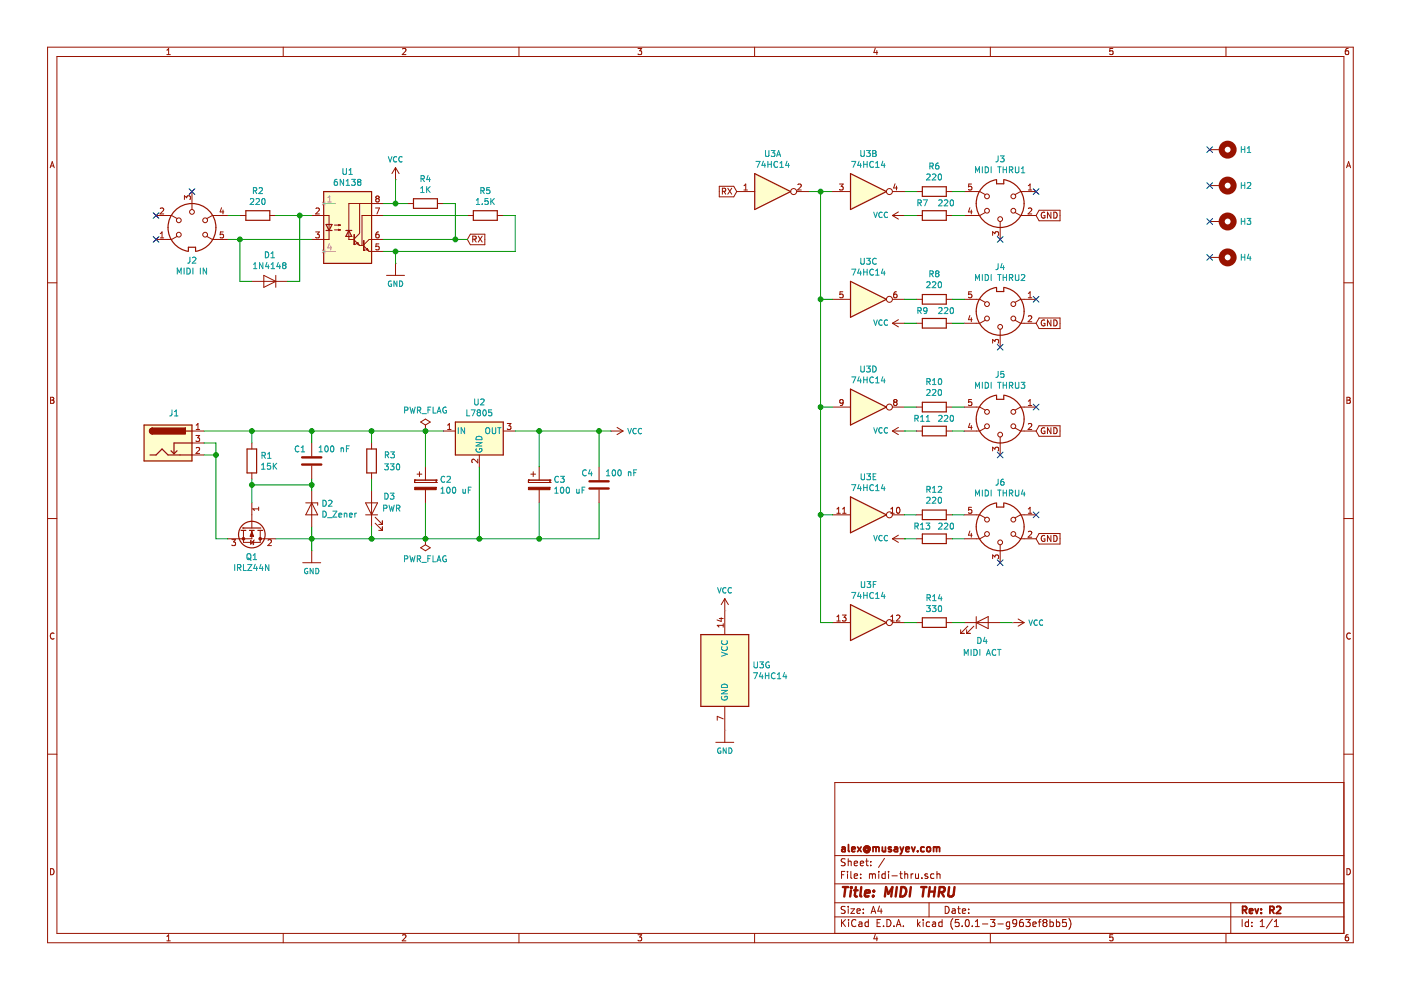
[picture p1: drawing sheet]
EESchema Schematic File Version 4
LIBS:midi-thru-cache
EELAYER 26 0
EELAYER END
$Descr A4 11693 8268
encoding utf-8
Sheet 1 1
Title "MIDI THRU"
Date ""
Rev "R2"
Comp "alex@musayev.com"
Comment1 ""
Comment2 ""
Comment3 ""
Comment4 ""
$EndDescr
$Comp
L 74xx:74HC14 U3
U 3 1
P 7250 2500
F 0 "U3" H 7250 2817 50  0000 C CNN
F 1 "74HC14" H 7250 2726 50  0000 C CNN
F 2 "Package_DIP:DIP-14_W7.62mm_Socket" H 7250 2500 50  0001 C CNN
F 3 "http://www.ti.com/lit/gpn/sn74HC14" H 7250 2500 50  0001 C CNN
	3    7250 2500
	1    0    0    -1  
$EndComp
$Comp
L 74xx:74HC14 U3
U 4 1
P 7250 3400
F 0 "U3" H 7250 3717 50  0000 C CNN
F 1 "74HC14" H 7250 3626 50  0000 C CNN
F 2 "Package_DIP:DIP-14_W7.62mm_Socket" H 7250 3400 50  0001 C CNN
F 3 "http://www.ti.com/lit/gpn/sn74HC14" H 7250 3400 50  0001 C CNN
	4    7250 3400
	1    0    0    -1  
$EndComp
$Comp
L 74xx:74HC14 U3
U 5 1
P 7250 4300
F 0 "U3" H 7250 4617 50  0000 C CNN
F 1 "74HC14" H 7250 4526 50  0000 C CNN
F 2 "Package_DIP:DIP-14_W7.62mm_Socket" H 7250 4300 50  0001 C CNN
F 3 "http://www.ti.com/lit/gpn/sn74HC14" H 7250 4300 50  0001 C CNN
	5    7250 4300
	1    0    0    -1  
$EndComp
$Comp
L 74xx:74HC14 U3
U 6 1
P 7250 5200
F 0 "U3" H 7250 5517 50  0000 C CNN
F 1 "74HC14" H 7250 5426 50  0000 C CNN
F 2 "Package_DIP:DIP-14_W7.62mm_Socket" H 7250 5200 50  0001 C CNN
F 3 "http://www.ti.com/lit/gpn/sn74HC14" H 7250 5200 50  0001 C CNN
	6    7250 5200
	1    0    0    -1  
$EndComp
$Comp
L 74xx:74HC14 U3
U 7 1
P 6050 5600
F 0 "U3" H 6280 5646 50  0000 L CNN
F 1 "74HC14" H 6280 5555 50  0000 L CNN
F 2 "Package_DIP:DIP-14_W7.62mm_Socket" H 6050 5600 50  0001 C CNN
F 3 "http://www.ti.com/lit/gpn/sn74HC14" H 6050 5600 50  0001 C CNN
	7    6050 5600
	1    0    0    -1  
$EndComp
$Comp
L Isolator:6N138 U1
U 1 1
P 2900 1900
F 0 "U1" H 2900 2367 50  0000 C CNN
F 1 "6N138" H 2900 2276 50  0000 C CNN
F 2 "Package_DIP:DIP-8_W7.62mm_Socket" H 3190 1600 50  0001 C CNN
F 3 "http://www.onsemi.com/pub/Collateral/HCPL2731-D.pdf" H 3190 1600 50  0001 C CNN
	1    2900 1900
	1    0    0    -1  
$EndComp
$Comp
L Device:R R14
U 1 1
P 7800 5200
F 0 "R14" V 7593 5200 50  0000 C CNN
F 1 "330" V 7684 5200 50  0000 C CNN
F 2 "Resistor_THT:R_Axial_DIN0204_L3.6mm_D1.6mm_P7.62mm_Horizontal" V 7730 5200 50  0001 C CNN
F 3 "~" H 7800 5200 50  0001 C CNN
	1    7800 5200
	0    1    1    0   
$EndComp
$Comp
L Device:R R5
U 1 1
P 4050 1800
F 0 "R5" V 3843 1800 50  0000 C CNN
F 1 "1.5K" V 3934 1800 50  0000 C CNN
F 2 "Resistor_THT:R_Axial_DIN0204_L3.6mm_D1.6mm_P7.62mm_Horizontal" V 3980 1800 50  0001 C CNN
F 3 "~" H 4050 1800 50  0001 C CNN
	1    4050 1800
	0    1    1    0   
$EndComp
$Comp
L Device:LED D4
U 1 1
P 8200 5200
F 0 "D4" H 8200 5050 50  0000 C CNN
F 1 "MIDI ACT" H 8200 4950 50  0000 C CNN
F 2 "LED_THT:LED_D5.0mm" H 8200 5200 50  0001 C CNN
F 3 "~" H 8200 5200 50  0001 C CNN
	1    8200 5200
	1    0    0    -1  
$EndComp
$Comp
L Connector:DIN-5 J2
U 1 1
P 1600 1900
F 0 "J2" H 1600 1626 50  0000 C CNN
F 1 "MIDI IN" H 1600 1535 50  0000 C CNN
F 2 "turnandpush:din-5" H 1600 1900 50  0001 C CNN
F 3 "http://www.mouser.com/ds/2/18/40_c091_abd_e-75918.pdf" H 1600 1900 50  0001 C CNN
	1    1600 1900
	1    0    0    -1  
$EndComp
$Comp
L Connector:DIN-5 J4
U 1 1
P 8350 2600
F 0 "J4" H 8350 2233 50  0000 C CNN
F 1 "MIDI THRU2" H 8350 2324 50  0000 C CNN
F 2 "turnandpush:din-5" H 8350 2600 50  0001 C CNN
F 3 "http://www.mouser.com/ds/2/18/40_c091_abd_e-75918.pdf" H 8350 2600 50  0001 C CNN
	1    8350 2600
	-1   0    0    1   
$EndComp
$Comp
L Connector:DIN-5 J3
U 1 1
P 8350 1700
F 0 "J3" H 8350 1333 50  0000 C CNN
F 1 "MIDI THRU1" H 8350 1424 50  0000 C CNN
F 2 "turnandpush:din-5" H 8350 1700 50  0001 C CNN
F 3 "http://www.mouser.com/ds/2/18/40_c091_abd_e-75918.pdf" H 8350 1700 50  0001 C CNN
	1    8350 1700
	-1   0    0    1   
$EndComp
$Comp
L SparkFun-PowerSymbols:GND #GND01
U 1 1
P 2600 4600
F 0 "#GND01" H 2650 4550 45  0001 L BNN
F 1 "GND" H 2600 4431 45  0000 C CNN
F 2 "" H 2600 4500 60  0001 C CNN
F 3 "" H 2600 4500 60  0001 C CNN
	1    2600 4600
	1    0    0    -1  
$EndComp
$Comp
L power:PWR_FLAG #FLG01
U 1 1
P 3550 3600
F 0 "#FLG01" H 3550 3675 50  0001 C CNN
F 1 "PWR_FLAG" H 3550 3774 50  0000 C CNN
F 2 "" H 3550 3600 50  0001 C CNN
F 3 "~" H 3550 3600 50  0001 C CNN
	1    3550 3600
	1    0    0    -1  
$EndComp
NoConn ~ 1300 2000
NoConn ~ 1300 1800
NoConn ~ 1600 1600
NoConn ~ 8650 2500
NoConn ~ 8350 2900
NoConn ~ 8650 1600
NoConn ~ 8350 2000
Text GLabel 8650 2700 2    50   Input ~ 0
GND
Text GLabel 8650 1800 2    50   Input ~ 0
GND
$Comp
L SparkFun-PowerSymbols:GND #GND03
U 1 1
P 6050 6100
F 0 "#GND03" H 6100 6050 45  0001 L BNN
F 1 "GND" H 6050 5931 45  0000 C CNN
F 2 "" H 6050 6000 60  0001 C CNN
F 3 "" H 6050 6000 60  0001 C CNN
	1    6050 6100
	1    0    0    -1  
$EndComp
$Comp
L SparkFun-PowerSymbols:VCC #SUPPLY03
U 1 1
P 6050 5100
F 0 "#SUPPLY03" H 6100 5100 45  0001 L BNN
F 1 "VCC" H 6050 5270 45  0000 C CNN
F 2 "XXX-00000" H 6050 5281 60  0001 C CNN
F 3 "" H 6050 5100 60  0001 C CNN
	1    6050 5100
	1    0    0    -1  
$EndComp
$Comp
L Device:R R2
U 1 1
P 2150 1800
F 0 "R2" V 1943 1800 50  0000 C CNN
F 1 "220" V 2034 1800 50  0000 C CNN
F 2 "Resistor_THT:R_Axial_DIN0204_L3.6mm_D1.6mm_P7.62mm_Horizontal" V 2080 1800 50  0001 C CNN
F 3 "~" H 2150 1800 50  0001 C CNN
	1    2150 1800
	0    1    1    0   
$EndComp
$Comp
L Device:D D1
U 1 1
P 2250 2350
F 0 "D1" H 2250 2134 50  0000 C CNN
F 1 "1N4148" H 2250 2225 50  0000 C CNN
F 2 "Diode_THT:D_DO-35_SOD27_P7.62mm_Horizontal" H 2250 2350 50  0001 C CNN
F 3 "~" H 2250 2350 50  0001 C CNN
	1    2250 2350
	-1   0    0    1   
$EndComp
Wire Wire Line
	1900 1800 2000 1800
Wire Wire Line
	2300 1800 2500 1800
Wire Wire Line
	1900 2000 2000 2000
Wire Wire Line
	2000 2000 2000 2350
Wire Wire Line
	2000 2350 2100 2350
Connection ~ 2000 2000
Wire Wire Line
	2000 2000 2600 2000
Wire Wire Line
	2400 2350 2500 2350
Wire Wire Line
	2500 2350 2500 1800
Connection ~ 2500 1800
Wire Wire Line
	2500 1800 2600 1800
$Comp
L SparkFun-PowerSymbols:VCC #SUPPLY01
U 1 1
P 3300 1500
F 0 "#SUPPLY01" H 3350 1500 45  0001 L BNN
F 1 "VCC" H 3300 1670 45  0000 C CNN
F 2 "XXX-00000" H 3300 1681 60  0001 C CNN
F 3 "" H 3300 1500 60  0001 C CNN
	1    3300 1500
	1    0    0    -1  
$EndComp
$Comp
L SparkFun-PowerSymbols:GND #GND02
U 1 1
P 3300 2200
F 0 "#GND02" H 3350 2150 45  0001 L BNN
F 1 "GND" H 3300 2031 45  0000 C CNN
F 2 "" H 3300 2100 60  0001 C CNN
F 3 "" H 3300 2100 60  0001 C CNN
	1    3300 2200
	1    0    0    -1  
$EndComp
$Comp
L Device:R R4
U 1 1
P 3550 1700
F 0 "R4" V 3343 1700 50  0000 C CNN
F 1 "1K" V 3434 1700 50  0000 C CNN
F 2 "Resistor_THT:R_Axial_DIN0204_L3.6mm_D1.6mm_P7.62mm_Horizontal" V 3480 1700 50  0001 C CNN
F 3 "~" H 3550 1700 50  0001 C CNN
	1    3550 1700
	0    1    1    0   
$EndComp
Wire Wire Line
	3200 1700 3300 1700
Wire Wire Line
	3300 1700 3300 1500
Wire Wire Line
	3800 2000 3800 1700
Wire Wire Line
	3800 1700 3700 1700
Wire Wire Line
	3200 2100 3300 2100
Wire Wire Line
	3300 2200 3300 2100
Wire Wire Line
	4200 1800 4300 1800
Wire Wire Line
	4300 1800 4300 2100
Wire Wire Line
	3200 2000 3800 2000
Wire Wire Line
	3300 1700 3400 1700
Connection ~ 3300 1700
Wire Wire Line
	3200 1800 3900 1800
Wire Wire Line
	3300 2100 4300 2100
Connection ~ 3300 2100
Text GLabel 3900 2000 2    50   Input ~ 0
RX
Wire Wire Line
	3800 2000 3900 2000
Connection ~ 3800 2000
$Comp
L Device:R R6
U 1 1
P 7800 1600
F 0 "R6" V 8007 1600 50  0000 C CNN
F 1 "220" V 7916 1600 50  0000 C CNN
F 2 "Resistor_THT:R_Axial_DIN0204_L3.6mm_D1.6mm_P7.62mm_Horizontal" V 7730 1600 50  0001 C CNN
F 3 "~" H 7800 1600 50  0001 C CNN
	1    7800 1600
	0    -1   -1   0   
$EndComp
$Comp
L Device:R R8
U 1 1
P 7800 2500
F 0 "R8" V 8007 2500 50  0000 C CNN
F 1 "220" V 7916 2500 50  0000 C CNN
F 2 "Resistor_THT:R_Axial_DIN0204_L3.6mm_D1.6mm_P7.62mm_Horizontal" V 7730 2500 50  0001 C CNN
F 3 "~" H 7800 2500 50  0001 C CNN
	1    7800 2500
	0    -1   -1   0   
$EndComp
$Comp
L Device:R R7
U 1 1
P 7800 1800
F 0 "R7" V 7900 1900 50  0000 C CNN
F 1 "220" V 7900 1700 50  0000 C CNN
F 2 "Resistor_THT:R_Axial_DIN0204_L3.6mm_D1.6mm_P7.62mm_Horizontal" V 7730 1800 50  0001 C CNN
F 3 "~" H 7800 1800 50  0001 C CNN
	1    7800 1800
	0    -1   -1   0   
$EndComp
$Comp
L SparkFun-PowerSymbols:VCC #SUPPLY04
U 1 1
P 7550 1800
F 0 "#SUPPLY04" H 7600 1800 45  0001 L BNN
F 1 "VCC" V 7550 1928 45  0000 L CNN
F 2 "XXX-00000" H 7550 1981 60  0001 C CNN
F 3 "" H 7550 1800 60  0001 C CNN
	1    7550 1800
	0    -1   -1   0   
$EndComp
$Comp
L Device:R R9
U 1 1
P 7800 2700
F 0 "R9" V 7900 2800 50  0000 C CNN
F 1 "220" V 7900 2600 50  0000 C CNN
F 2 "Resistor_THT:R_Axial_DIN0204_L3.6mm_D1.6mm_P7.62mm_Horizontal" V 7730 2700 50  0001 C CNN
F 3 "~" H 7800 2700 50  0001 C CNN
	1    7800 2700
	0    -1   -1   0   
$EndComp
$Comp
L SparkFun-PowerSymbols:VCC #SUPPLY05
U 1 1
P 7550 2700
F 0 "#SUPPLY05" H 7600 2700 45  0001 L BNN
F 1 "VCC" V 7550 2828 45  0000 L CNN
F 2 "XXX-00000" H 7550 2881 60  0001 C CNN
F 3 "" H 7550 2700 60  0001 C CNN
	1    7550 2700
	0    -1   -1   0   
$EndComp
Wire Wire Line
	7550 1600 7650 1600
Wire Wire Line
	7950 1600 8050 1600
Wire Wire Line
	7550 1800 7650 1800
Wire Wire Line
	7950 1800 8050 1800
Wire Wire Line
	7550 2500 7650 2500
Wire Wire Line
	7950 2500 8050 2500
Wire Wire Line
	7550 2700 7650 2700
Wire Wire Line
	7950 2700 8050 2700
Wire Wire Line
	6750 1600 6850 1600
Wire Wire Line
	6850 1600 6850 2500
Wire Wire Line
	6850 2500 6950 2500
Connection ~ 6850 1600
Wire Wire Line
	6850 1600 6950 1600
$Comp
L Connector:DIN-5 J5
U 1 1
P 8350 3500
F 0 "J5" H 8350 3133 50  0000 C CNN
F 1 "MIDI THRU3" H 8350 3224 50  0000 C CNN
F 2 "turnandpush:din-5" H 8350 3500 50  0001 C CNN
F 3 "http://www.mouser.com/ds/2/18/40_c091_abd_e-75918.pdf" H 8350 3500 50  0001 C CNN
	1    8350 3500
	-1   0    0    1   
$EndComp
NoConn ~ 8650 3400
NoConn ~ 8350 3800
Text GLabel 8650 3600 2    50   Input ~ 0
GND
$Comp
L Device:R R10
U 1 1
P 7800 3400
F 0 "R10" V 8007 3400 50  0000 C CNN
F 1 "220" V 7916 3400 50  0000 C CNN
F 2 "Resistor_THT:R_Axial_DIN0204_L3.6mm_D1.6mm_P7.62mm_Horizontal" V 7730 3400 50  0001 C CNN
F 3 "~" H 7800 3400 50  0001 C CNN
	1    7800 3400
	0    -1   -1   0   
$EndComp
$Comp
L Device:R R11
U 1 1
P 7800 3600
F 0 "R11" V 7900 3700 50  0000 C CNN
F 1 "220" V 7900 3500 50  0000 C CNN
F 2 "Resistor_THT:R_Axial_DIN0204_L3.6mm_D1.6mm_P7.62mm_Horizontal" V 7730 3600 50  0001 C CNN
F 3 "~" H 7800 3600 50  0001 C CNN
	1    7800 3600
	0    -1   -1   0   
$EndComp
$Comp
L SparkFun-PowerSymbols:VCC #SUPPLY06
U 1 1
P 7550 3600
F 0 "#SUPPLY06" H 7600 3600 45  0001 L BNN
F 1 "VCC" V 7550 3728 45  0000 L CNN
F 2 "XXX-00000" H 7550 3781 60  0001 C CNN
F 3 "" H 7550 3600 60  0001 C CNN
	1    7550 3600
	0    -1   -1   0   
$EndComp
Wire Wire Line
	7550 3400 7650 3400
Wire Wire Line
	7950 3400 8050 3400
Wire Wire Line
	7550 3600 7650 3600
Wire Wire Line
	7950 3600 8050 3600
Text GLabel 6150 1600 0    50   Input ~ 0
RX
Wire Wire Line
	6850 2500 6850 3400
Wire Wire Line
	6850 3400 6950 3400
$Comp
L Connector:Barrel_Jack_Switch J1
U 1 1
P 1400 3700
F 0 "J1" H 1450 3950 50  0000 C CNN
F 1 "Barrel_Jack_Switch" H 1455 3926 50  0001 C CNN
F 2 "Connector_BarrelJack:BarrelJack_Horizontal" H 1450 3660 50  0001 C CNN
F 3 "~" H 1450 3660 50  0001 C CNN
	1    1400 3700
	1    0    0    -1  
$EndComp
Connection ~ 6850 2500
$Comp
L power:PWR_FLAG #FLG02
U 1 1
P 3550 4500
F 0 "#FLG02" H 3550 4575 50  0001 C CNN
F 1 "PWR_FLAG" H 3550 4673 50  0000 C CNN
F 2 "" H 3550 4500 50  0001 C CNN
F 3 "~" H 3550 4500 50  0001 C CNN
	1    3550 4500
	-1   0    0    1   
$EndComp
$Comp
L Device:R R3
U 1 1
P 3100 3850
F 0 "R3" H 3200 3900 50  0000 L CNN
F 1 "330" H 3200 3800 50  0000 L CNN
F 2 "Resistor_THT:R_Axial_DIN0204_L3.6mm_D1.6mm_P7.62mm_Horizontal" V 3030 3850 50  0001 C CNN
F 3 "~" H 3100 3850 50  0001 C CNN
	1    3100 3850
	1    0    0    -1  
$EndComp
$Comp
L Device:LED D3
U 1 1
P 3100 4250
F 0 "D3" V 3200 4050 50  0000 L CNN
F 1 "PWR" V 3100 4000 50  0000 L CNN
F 2 "LED_THT:LED_D5.0mm" H 3100 4250 50  0001 C CNN
F 3 "~" H 3100 4250 50  0001 C CNN
	1    3100 4250
	0    -1   -1   0   
$EndComp
Wire Wire Line
	3100 4000 3100 4100
$Comp
L Mechanical:MountingHole_Pad H1
U 1 1
P 10200 1250
F 0 "H1" V 10200 1400 50  0000 L CNN
F 1 "MountingHole_Pad" V 10245 1400 50  0001 L CNN
F 2 "MountingHole:MountingHole_3mm_Pad_Via" H 10200 1250 50  0001 C CNN
F 3 "~" H 10200 1250 50  0001 C CNN
	1    10200 1250
	0    1    1    0   
$EndComp
$Comp
L Mechanical:MountingHole_Pad H2
U 1 1
P 10200 1550
F 0 "H2" V 10200 1700 50  0000 L CNN
F 1 "MountingHole_Pad" V 10245 1700 50  0001 L CNN
F 2 "MountingHole:MountingHole_3mm_Pad_Via" H 10200 1550 50  0001 C CNN
F 3 "~" H 10200 1550 50  0001 C CNN
	1    10200 1550
	0    1    1    0   
$EndComp
$Comp
L Mechanical:MountingHole_Pad H3
U 1 1
P 10200 1850
F 0 "H3" V 10200 2000 50  0000 L CNN
F 1 "MountingHole_Pad" V 10245 2000 50  0001 L CNN
F 2 "MountingHole:MountingHole_3mm_Pad_Via" H 10200 1850 50  0001 C CNN
F 3 "~" H 10200 1850 50  0001 C CNN
	1    10200 1850
	0    1    1    0   
$EndComp
$Comp
L Mechanical:MountingHole_Pad H4
U 1 1
P 10200 2150
F 0 "H4" V 10200 2300 50  0000 L CNN
F 1 "MountingHole_Pad" V 10245 2300 50  0001 L CNN
F 2 "MountingHole:MountingHole_3mm_Pad_Via" H 10200 2150 50  0001 C CNN
F 3 "~" H 10200 2150 50  0001 C CNN
	1    10200 2150
	0    1    1    0   
$EndComp
NoConn ~ 10100 1250
NoConn ~ 10100 1550
NoConn ~ 10100 1850
NoConn ~ 10100 2150
$Comp
L 74xx:74HC14 U3
U 1 1
P 6450 1600
F 0 "U3" H 6450 1917 50  0000 C CNN
F 1 "74HC14" H 6450 1826 50  0000 C CNN
F 2 "Package_DIP:DIP-14_W7.62mm_Socket" H 6450 1600 50  0001 C CNN
F 3 "http://www.ti.com/lit/gpn/sn74HC14" H 6450 1600 50  0001 C CNN
	1    6450 1600
	1    0    0    -1  
$EndComp
$Comp
L 74xx:74HC14 U3
U 2 1
P 7250 1600
F 0 "U3" H 7250 1917 50  0000 C CNN
F 1 "74HC14" H 7250 1826 50  0000 C CNN
F 2 "Package_DIP:DIP-14_W7.62mm_Socket" H 7250 1600 50  0001 C CNN
F 3 "http://www.ti.com/lit/gpn/sn74HC14" H 7250 1600 50  0001 C CNN
	2    7250 1600
	1    0    0    -1  
$EndComp
$Comp
L Connector:DIN-5 J6
U 1 1
P 8350 4400
F 0 "J6" H 8350 4033 50  0000 C CNN
F 1 "MIDI THRU4" H 8350 4124 50  0000 C CNN
F 2 "turnandpush:din-5" H 8350 4400 50  0001 C CNN
F 3 "http://www.mouser.com/ds/2/18/40_c091_abd_e-75918.pdf" H 8350 4400 50  0001 C CNN
	1    8350 4400
	-1   0    0    1   
$EndComp
NoConn ~ 8650 4300
NoConn ~ 8350 4700
Text GLabel 8650 4500 2    50   Input ~ 0
GND
$Comp
L Device:R R12
U 1 1
P 7800 4300
F 0 "R12" V 8007 4300 50  0000 C CNN
F 1 "220" V 7916 4300 50  0000 C CNN
F 2 "Resistor_THT:R_Axial_DIN0204_L3.6mm_D1.6mm_P7.62mm_Horizontal" V 7730 4300 50  0001 C CNN
F 3 "~" H 7800 4300 50  0001 C CNN
	1    7800 4300
	0    -1   -1   0   
$EndComp
$Comp
L Device:R R13
U 1 1
P 7800 4500
F 0 "R13" V 7900 4600 50  0000 C CNN
F 1 "220" V 7900 4400 50  0000 C CNN
F 2 "Resistor_THT:R_Axial_DIN0204_L3.6mm_D1.6mm_P7.62mm_Horizontal" V 7730 4500 50  0001 C CNN
F 3 "~" H 7800 4500 50  0001 C CNN
	1    7800 4500
	0    -1   -1   0   
$EndComp
$Comp
L SparkFun-PowerSymbols:VCC #SUPPLY07
U 1 1
P 7550 4500
F 0 "#SUPPLY07" H 7600 4500 45  0001 L BNN
F 1 "VCC" V 7550 4628 45  0000 L CNN
F 2 "XXX-00000" H 7550 4681 60  0001 C CNN
F 3 "" H 7550 4500 60  0001 C CNN
	1    7550 4500
	0    -1   -1   0   
$EndComp
Wire Wire Line
	7550 4300 7650 4300
Wire Wire Line
	7950 4300 8050 4300
Wire Wire Line
	7550 4500 7650 4500
Wire Wire Line
	7950 4500 8050 4500
Wire Wire Line
	6850 3400 6850 4300
Wire Wire Line
	6850 4300 6950 4300
Wire Wire Line
	6850 4300 6850 5200
Wire Wire Line
	6850 5200 6950 5200
Connection ~ 6850 4300
$Comp
L SparkFun-PowerSymbols:VCC #SUPPLY08
U 1 1
P 8450 5200
F 0 "#SUPPLY08" H 8500 5200 45  0001 L BNN
F 1 "VCC" V 8450 5400 45  0000 C CNN
F 2 "XXX-00000" H 8450 5381 60  0001 C CNN
F 3 "" H 8450 5200 60  0001 C CNN
	1    8450 5200
	0    1    1    0   
$EndComp
Wire Wire Line
	8350 5200 8450 5200
Wire Wire Line
	7950 5200 8050 5200
Wire Wire Line
	7550 5200 7650 5200
Connection ~ 6850 3400
$Comp
L Regulator_Linear:L7805 U2
U 1 1
P 4000 3600
F 0 "U2" H 4000 3842 50  0000 C CNN
F 1 "L7805" H 4000 3751 50  0000 C CNN
F 2 "Package_TO_SOT_THT:TO-220-3_Vertical" H 4025 3450 50  0001 L CIN
F 3 "http://www.st.com/content/ccc/resource/technical/document/datasheet/41/4f/b3/b0/12/d4/47/88/CD00000444.pdf/files/CD00000444.pdf/jcr:content/translations/en.CD00000444.pdf" H 4000 3550 50  0001 C CNN
	1    4000 3600
	1    0    0    -1  
$EndComp
$Comp
L Device:CP C2
U 1 1
P 3550 4050
F 0 "C2" H 3668 4096 50  0000 L CNN
F 1 "100 uF" H 3668 4005 50  0000 L CNN
F 2 "Capacitor_THT:CP_Radial_D6.3mm_P2.50mm" H 3588 3900 50  0001 C CNN
F 3 "~" H 3550 4050 50  0001 C CNN
	1    3550 4050
	1    0    0    -1  
$EndComp
$Comp
L Device:CP C3
U 1 1
P 4500 4050
F 0 "C3" H 4618 4096 50  0000 L CNN
F 1 "100 uF" H 4618 4005 50  0000 L CNN
F 2 "Capacitor_THT:CP_Radial_D6.3mm_P2.50mm" H 4538 3900 50  0001 C CNN
F 3 "~" H 4500 4050 50  0001 C CNN
	1    4500 4050
	1    0    0    -1  
$EndComp
$Comp
L Device:C C4
U 1 1
P 5000 4050
F 0 "C4" H 4850 4150 50  0000 L CNN
F 1 "100 nF" H 5050 4150 50  0000 L CNN
F 2 "Capacitor_THT:C_Disc_D5.0mm_W2.5mm_P5.00mm" H 5038 3900 50  0001 C CNN
F 3 "~" H 5000 4050 50  0001 C CNN
	1    5000 4050
	1    0    0    -1  
$EndComp
$Comp
L Transistor_FET:IRLZ44N Q1
U 1 1
P 2100 4400
F 0 "Q1" V 2350 4400 50  0000 C CNN
F 1 "IRLZ44N" V 2441 4400 50  0000 C CNN
F 2 "Package_TO_SOT_THT:TO-220-3_Vertical" H 2350 4325 50  0001 L CIN
F 3 "http://www.irf.com/product-info/datasheets/data/irlz44n.pdf" H 2100 4400 50  0001 L CNN
	1    2100 4400
	0    1    1    0   
$EndComp
$Comp
L Device:R R1
U 1 1
P 2100 3850
F 0 "R1" H 2170 3896 50  0000 L CNN
F 1 "15K" H 2170 3805 50  0000 L CNN
F 2 "Resistor_THT:R_Axial_DIN0204_L3.6mm_D1.6mm_P7.62mm_Horizontal" V 2030 3850 50  0001 C CNN
F 3 "~" H 2100 3850 50  0001 C CNN
	1    2100 3850
	1    0    0    -1  
$EndComp
$Comp
L Device:C C1
U 1 1
P 2600 3850
F 0 "C1" H 2450 3950 50  0000 L CNN
F 1 "100 nF" H 2650 3950 50  0000 L CNN
F 2 "Capacitor_THT:C_Disc_D5.0mm_W2.5mm_P5.00mm" H 2638 3700 50  0001 C CNN
F 3 "~" H 2600 3850 50  0001 C CNN
	1    2600 3850
	1    0    0    -1  
$EndComp
$Comp
L Device:D_Zener D2
U 1 1
P 2600 4250
F 0 "D2" V 2554 4329 50  0000 L CNN
F 1 "D_Zener" V 2645 4329 50  0000 L CNN
F 2 "Diode_THT:D_DO-35_SOD27_P7.62mm_Horizontal" H 2600 4250 50  0001 C CNN
F 3 "~" H 2600 4250 50  0001 C CNN
	1    2600 4250
	0    1    1    0   
$EndComp
Wire Wire Line
	2300 4500 2600 4500
Wire Wire Line
	2100 4000 2100 4050
Wire Wire Line
	2100 4050 2600 4050
Wire Wire Line
	2600 4050 2600 4000
Connection ~ 2100 4050
Wire Wire Line
	2600 4100 2600 4050
Connection ~ 2600 4050
Wire Wire Line
	2100 3700 2100 3600
Wire Wire Line
	2100 3600 2600 3600
Wire Wire Line
	2600 3600 2600 3700
Wire Wire Line
	1700 3700 1800 3700
Wire Wire Line
	1800 3700 1800 3800
Wire Wire Line
	1800 4500 1900 4500
Wire Wire Line
	1700 3800 1800 3800
Wire Wire Line
	1700 3600 2100 3600
Connection ~ 2100 3600
Wire Wire Line
	2600 4500 2600 4600
Connection ~ 2600 4500
Wire Wire Line
	3550 3900 3550 3600
Connection ~ 3550 3600
Wire Wire Line
	3550 3600 3700 3600
Wire Wire Line
	4300 3600 4500 3600
Wire Wire Line
	4500 3600 4500 3900
Wire Wire Line
	4500 3600 5000 3600
Wire Wire Line
	5000 3600 5000 3900
Connection ~ 4500 3600
Wire Wire Line
	3550 4500 4000 4500
Connection ~ 3550 4500
Wire Wire Line
	4500 4500 5000 4500
Connection ~ 4500 4500
$Comp
L SparkFun-PowerSymbols:VCC #SUPPLY02
U 1 1
P 5100 3600
F 0 "#SUPPLY02" H 5150 3600 45  0001 L BNN
F 1 "VCC" V 5100 3800 45  0000 C CNN
F 2 "XXX-00000" H 5100 3781 60  0001 C CNN
F 3 "" H 5100 3600 60  0001 C CNN
	1    5100 3600
	0    1    1    0   
$EndComp
Wire Wire Line
	5000 3600 5100 3600
Connection ~ 5000 3600
Connection ~ 4000 4500
Wire Wire Line
	4000 4500 4500 4500
Wire Wire Line
	2600 3600 3100 3600
Connection ~ 2600 3600
Wire Wire Line
	3100 3700 3100 3600
Connection ~ 3100 3600
Wire Wire Line
	3100 3600 3550 3600
Wire Wire Line
	2600 4500 2600 4400
Wire Wire Line
	2600 4500 3100 4500
Wire Wire Line
	3100 4400 3100 4500
Connection ~ 3100 4500
Wire Wire Line
	3100 4500 3550 4500
Wire Wire Line
	3550 4200 3550 4500
Wire Wire Line
	4000 3900 4000 4500
Wire Wire Line
	4500 4200 4500 4500
Wire Wire Line
	5000 4200 5000 4500
Wire Wire Line
	1800 3800 1800 4500
Connection ~ 1800 3800
Wire Wire Line
	2100 4050 2100 4200
$EndSCHEMATC
